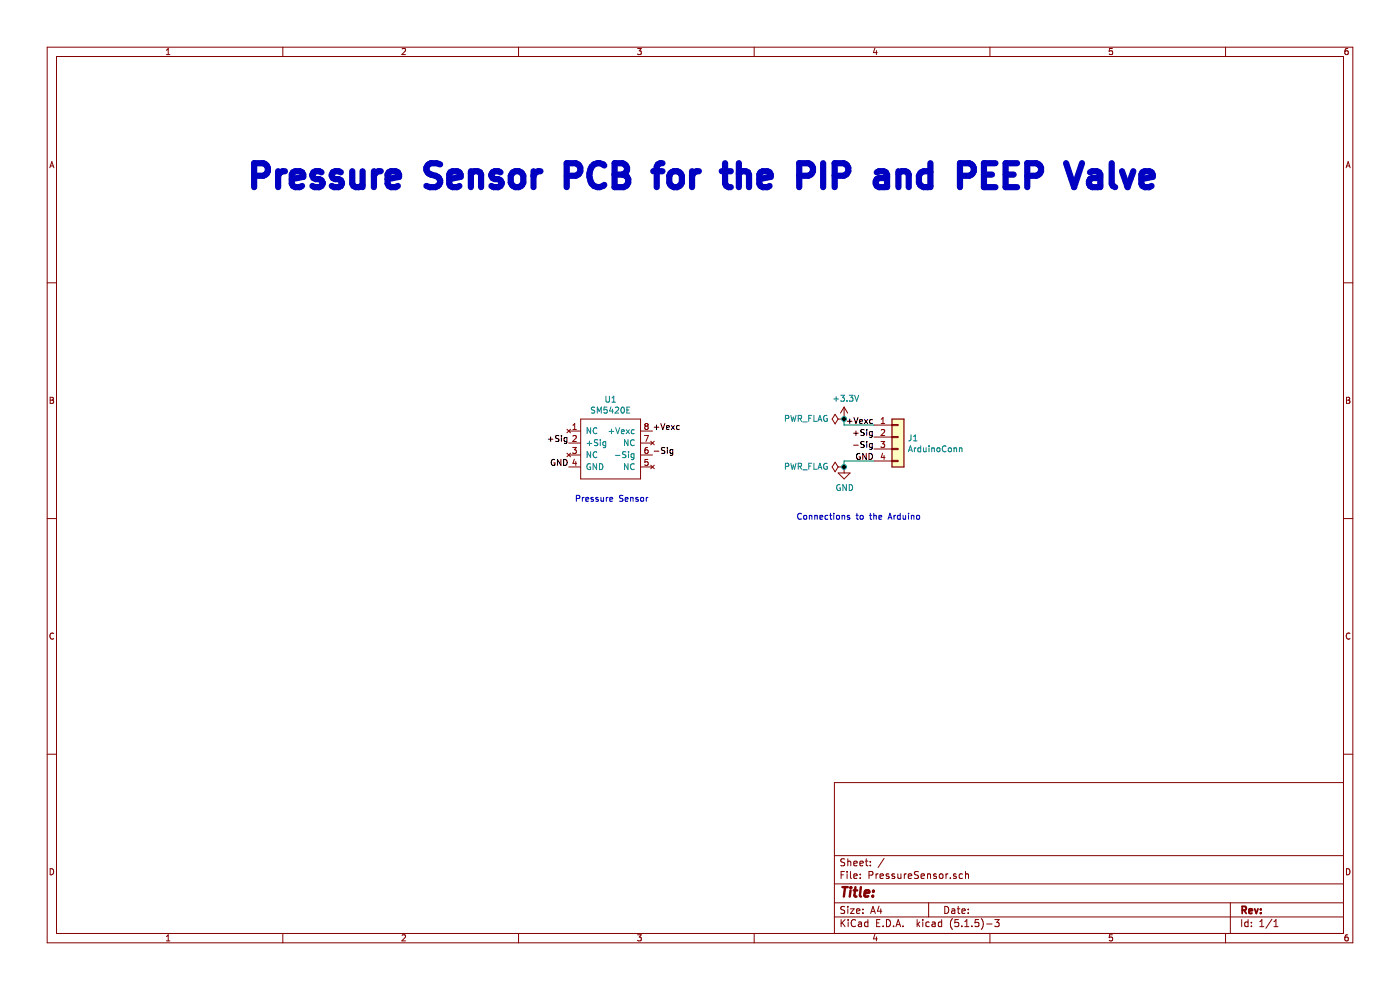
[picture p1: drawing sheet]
EESchema Schematic File Version 4
EELAYER 30 0
EELAYER END
$Descr A4 11693 8268
encoding utf-8
Sheet 1 1
Title ""
Date ""
Rev ""
Comp ""
Comment1 ""
Comment2 ""
Comment3 ""
Comment4 ""
$EndDescr
$Comp
L PressureSensor-rescue:SM5420E-Sij_Sensors U1
U 1 1
P 5100 4150
F 0 "U1" H 5100 4965 50  0000 C CNN
F 1 "SM5420E" H 5100 4874 50  0000 C CNN
F 2 "Sij_Sensors:SM5420E" H 5100 4150 50  0001 C CNN
F 3 "https://www.mouser.com/datasheet/2/589/SM5420E_40ds5468.02_1-1100662.pdf" H 5100 4150 50  0001 C CNN
	1    5100 4150
	1    0    0    -1  
$EndComp
$Comp
L Connector_Generic:Conn_01x04 J1
U 1 1
P 7500 3650
F 0 "J1" H 7580 3642 50  0000 L CNN
F 1 "ArduinoConn" H 7580 3551 50  0000 L CNN
F 2 "Connector_PinHeader_2.54mm:PinHeader_1x04_P2.54mm_Vertical" H 7500 3650 50  0001 C CNN
F 3 "~" H 7500 3650 50  0001 C CNN
	1    7500 3650
	1    0    0    -1  
$EndComp
Text Label 4750 3700 2    50   ~ 0
+Sig
Text Label 4750 3900 2    50   ~ 0
GND
Text Label 5450 3600 0    50   ~ 0
+Vexc
Text Label 5450 3800 0    50   ~ 0
-Sig
Text Label 7300 3550 2    50   ~ 0
+Vexc
Text Label 7300 3650 2    50   ~ 0
+Sig
Text Label 7300 3750 2    50   ~ 0
-Sig
Text Label 7300 3850 2    50   ~ 0
GND
Wire Wire Line
	7300 3850 7050 3850
Wire Wire Line
	7050 3850 7050 3900
Wire Wire Line
	7300 3550 7050 3550
Wire Wire Line
	7050 3550 7050 3500
$Comp
L power:GND #PWR01
U 1 1
P 7050 3900
F 0 "#PWR01" H 7050 3650 50  0001 C CNN
F 1 "GND" H 7055 3727 50  0000 C CNN
F 2 "" H 7050 3900 50  0001 C CNN
F 3 "" H 7050 3900 50  0001 C CNN
	1    7050 3900
	1    0    0    -1  
$EndComp
$Comp
L power:+3.3V #PWR0101
U 1 1
P 7050 3500
F 0 "#PWR0101" H 7050 3350 50  0001 C CNN
F 1 "+3.3V" H 7065 3673 50  0000 C CNN
F 2 "" H 7050 3500 50  0001 C CNN
F 3 "" H 7050 3500 50  0001 C CNN
	1    7050 3500
	1    0    0    -1  
$EndComp
$Comp
L power:PWR_FLAG #FLG0101
U 1 1
P 7050 3500
F 0 "#FLG0101" H 7050 3575 50  0001 C CNN
F 1 "PWR_FLAG" V 7050 3627 50  0000 L CNN
F 2 "" H 7050 3500 50  0001 C CNN
F 3 "~" H 7050 3500 50  0001 C CNN
	1    7050 3500
	0    -1   -1   0   
$EndComp
Connection ~ 7050 3500
$Comp
L power:PWR_FLAG #FLG0102
U 1 1
P 7050 3900
F 0 "#FLG0102" H 7050 3975 50  0001 C CNN
F 1 "PWR_FLAG" V 7050 4027 50  0000 L CNN
F 2 "" H 7050 3900 50  0001 C CNN
F 3 "~" H 7050 3900 50  0001 C CNN
	1    7050 3900
	0    -1   -1   0   
$EndComp
Connection ~ 7050 3900
Text Notes 2050 1600 0    200  ~ 40
Pressure Sensor PCB for the PIP and PEEP Valve\n
Text Notes 4800 4200 0    50   ~ 0
Pressure Sensor
Text Notes 6650 4350 0    50   ~ 0
Connections to the Arduino\n
$EndSCHEMATC
